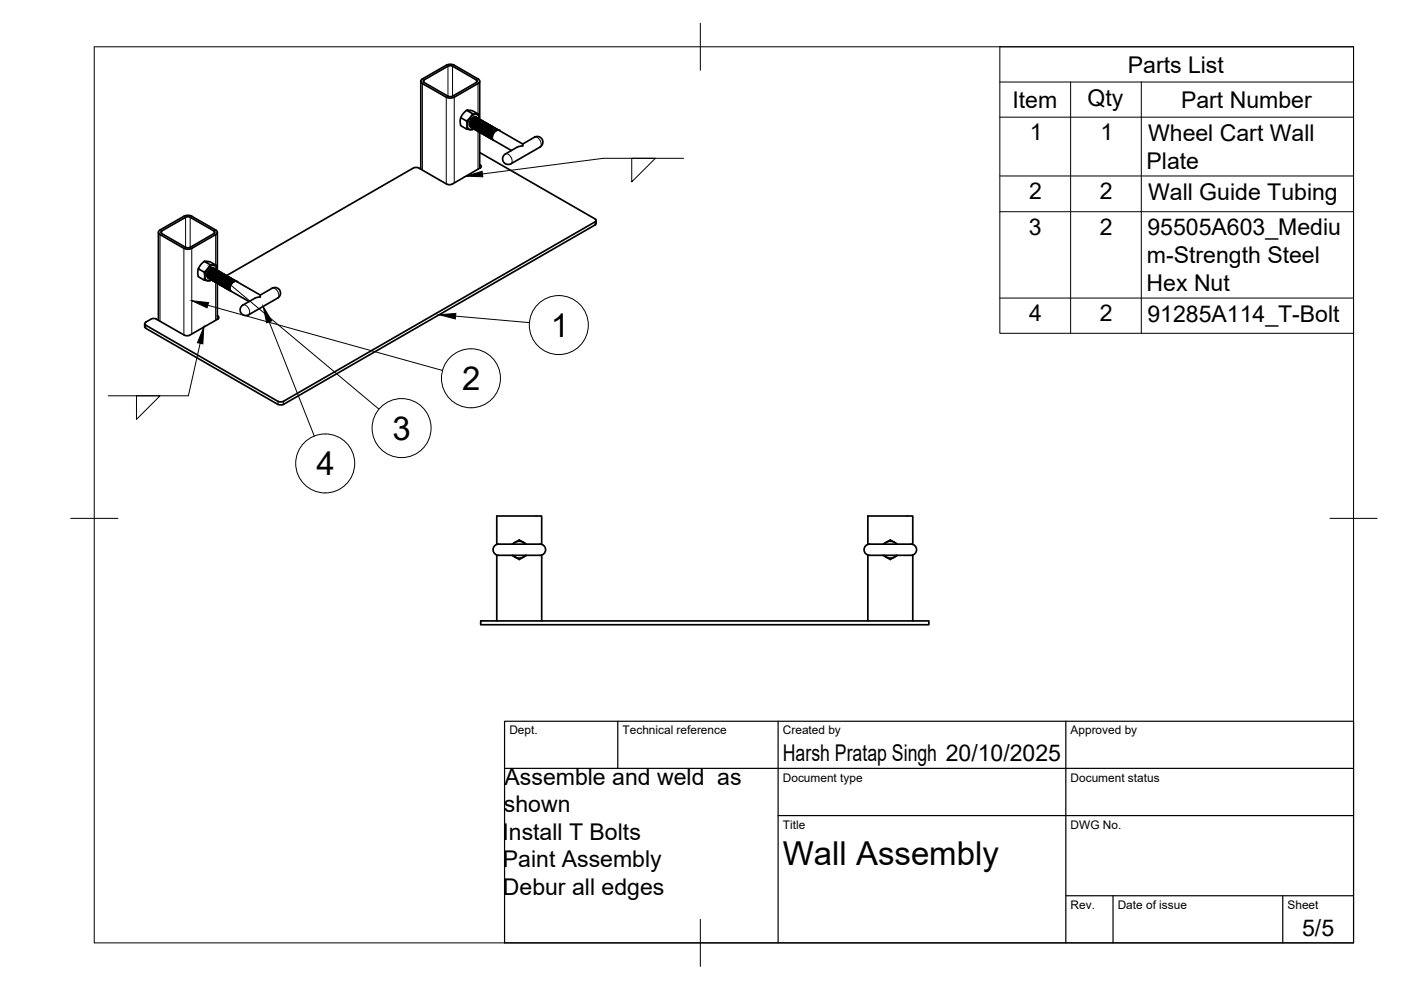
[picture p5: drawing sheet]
<svg xmlns="http://www.w3.org/2000/svg" width="297mm" height="210mm" viewBox="0 0 297 210" stroke-linecap="round" stroke-linejoin="round" font-family="sans-serif">
<!-- layer: Visible -->
<g fill="none" stroke="#000" stroke-width=".36">
<path d="M89.2 17.2v18.7M89.3 17l5.3-3.2 1.1-.2 .6 .2 5.1 2.9 .3 .5-.4 .5-5 2.9-1 .2-.7-.2-5-2.9-.3-.2zM89.9 16.9l5.1-2.9 .5-.1 .4 .1 5.1 2.9 .2 .4-5.3 3.1-.4 .1-.5-.1-5.1-2.9M89.9 16.9l-.2 .2 .2 .4M101.7 17.2v8.1l-.2-.1-.5 .1-.6 .7-.1 .9 .4 .5M97.7 24.9l-.1 .7 .1 1 1.2 .8v-1.7M98.9 23.4l-.7 .7-.5 .8 1.2 .8 .6-.6 .7-1M99.9 27h.1M100.1 26.5l-.1 .1M100.2 25.2l-.5 .7M100.4 27.3l-.3 .2-1.2-.1M100.4 25.4l-.4 .7"/>
<path d="M100.7 25.5l-.4 .7M100.8 27.5h.1M101 24.8a1.35 1.35 0 0 0-1.5 1.7l.3 .4M101 25.7l-.4 .7M101 24.9h-.6l-.6 .7-.1 .9 .2 .5M101 24.9h.1M101.1 27.7h.1M101.1 25l-.2-.2-.5 .2-.5 .6-.2 1 .2 .4 .2 .1M101.3 25.8l-.4 .8M101.3 25.1l-.3-.1-.4 .2-.5 .6-.2 .9 .4 .5M101.4 25.2l-.2-.2-.4 .1-.7 .8-.1 .8 .1 .4 .3 .2a.83 .83 0 0 1-1.1 0 .83 .83 0 0 1-.2-1 2.41 2.41 0 0 1 1.9-2.1 .87 .87 0 0 1 .6 1M101.5 24.2l-1.3-.1-1.3-.7 1.3 .1 1.3 .7 .1 1"/>
<path d="M101.6 26l-.5 .7M101.6 25.2h-.6l-.6 .8-.2 .9 .3 .5M101.6 25.2h.1M101.7 35.6l-5.8 3.4-.6 .2-.6-.2-5.9-3.4-.6-.1-.5 .1-39.7 22.9-.2-.2-.4 .2-.5 .4-.3 .7 .1 .7 .3 .3M101.7 28v7.7M101.7 34.9l.1 .1M101.7 32.3l24.5 14.1M101.8 35l.2 .3-.2 .3M101.8 35.6h.1M101.8 26.2l-.4 .7M101.9 25.4h-.6l-.6 .6-.2 1 .3 .5M101.9 28.1v.1"/>
<path d="M102 25.5l-.3-.2-.4 .2-.6 .7-.2 .8 .2 .4 .2 .2M102.1 26.3l-.4 .8M102.2 25.5h-.5l-.6 .6-.3 .9 .3 .7M102.3 25.6l-.3-.1-.4 .1-.7 .8-.1 .9 .4 .4M102.4 26.5l-.4 .7M102.4 25.7l-.6 .1-.6 .7-.1 .9 .3 .4M102.4 25.7h.1M102.5 25.8l-.2-.2-.4 .2-.6 .7-.2 .8 .2 .5 .2 .1M102.7 26.6l-.4 .8M102.7 25.9h-.6l-.6 .8-.2 .8 .4 .5M102.8 26l-.2-.2-.3 .1-.7 .6-.2 1.1 .4 .5M103 26.8l-.4 .8"/>
<path d="M103 26l-.6 .1-.5 .6-.3 .9 .3 .5M103.1 26.1l-.2-.1-.5 .1-.6 .8-.1 .8 .1 .3 .3 .2M103.2 27l-.4 .7M103.2 26.2h-.5l-.6 .7-.2 .8 .3 .6M103.2 26.2h.1M103.4 26.3l-.3-.2-.4 .2-.6 .7-.2 .8 .2 .5 .3 .1M103.5 27.1l-.4 .8M103.5 26.3l-.6 .1-.5 .7-.2 1 .3 .4M103.7 26.5l-.2-.2-.5 .1-.6 .8-.2 .8 .2 .4 .2 .1M103.8 27.3l-.4 .7M103.8 26.5h-.3l-.3 .1-.6 .8-.1 .8 .3 .5M103.9 29.3h.1"/>
<path d="M103.9 26.6l-.1-.1-.5 .1-.6 .7-.2 .9 .4 .5M104.1 27.5l-.4 .7M104.1 26.7h-.6l-.6 .7-.2 .9 .4 .5M104.1 26.7h.1M104.2 26.8l-.2-.2-.4 .1-.6 .7-.2 .9 .1 .4 .3 .2M104.4 29.2v-.6l.3-.5 .9-.5 5.2 2.9M104.4 27.6l-.5 .8M104.4 26.8l-.6 .1-.6 .7-.2 .7 .1 .5 .3 .2M104.5 26.9l-.2-.1-.4 .1-.7 .9-.1 .8 .4 .4M104.6 29.7l3.8 2.2M104.6 27.8l-.4 .7M104.7 27h-.6l-.6 .8-.2 .9 .3 .4"/>
<path d="M104.8 27.1l-.2-.1-.5 .1-.6 .7-.1 .9 .4 .5M104.9 27.1l-.5 .1-.7 .8-.1 .8 .3 .5M104.9 27.1h.1M105.1 27.3l-.3-.2-.4 .2-.6 .7-.2 .9 .4 .5M105.2 27.3l-.6 .1-.5 .6-.2 .9 .3 .6M105.2 27.3h.1M105.2 27.7a1.43 1.43 0 0 0-.6 2M105.3 27.4l-.2-.1-.4 .1-.7 .8-.1 .9 .4 .4M105.5 27.5h-.6l-.6 .8-.1 .9 .3 .4M105.6 27.6l-.5-.1-.7 .7-.2 .9 .3 .6M105.8 27.6h.1M109.6 31.2l-2.5 1.5"/>
<path d="M110.8 30.5v.4l-1.1 .3M110.8 30.5l2.5-1.4a1.2 1.2 0 0 1 1.6 .4 1.2 1.2 0 0 1-.4 1.7l-6.2 3.5a1.2 1.2 0 0 1-1.6-.4 1.2 1.2 0 0 1 .5-1.7M33.6 49.2v18.7M39.3 46.1l-5 2.9-.2 .3 5.2 3.1M39.4 46.1l.4-.2 .5 .2 5.2 3-.1 .4-5.1 2.9-.5 .1-.4-.1M40.7 45.9l5 2.9 .4 .4-.4 .5-5 3M40.7 45.9l-1-.2-.7 .2-5.1 2.9-.3 .4 .3 .5 5.1 2.9 1 .2 .7-.2M42 57v1.7l1.3 .7 .1-.7-.1-1M43.3 55.4l-.7 .6-.6 1 1.3 .7 .7-.6 .6-1M44.5 58.6h-.1M44.5 57.2l-.4 .8M44.8 59.3l-.5 .2-1-.1"/>
<path d="M44.8 57.4l-.4 .7M44.9 59.4h.1M45.1 57.5l-.4 .8M45.3 56.9a1.35 1.35 0 0 0-1.5 1.6l.4 .5M45.4 57.7l-.4 .7M45.4 56.9h-.3l-.4 .1-.5 .6-.2 .9 .3 .6M45.5 57l-.2-.1-.4 .1-.7 .8-.1 .8 .1 .3 .3 .2M45.6 57.9l-.4 .7M45.7 57.1h-.6l-.6 .7-.2 .8 .3 .6M45.8 57.2l-.5-.1-.4 .2-.3 .5-.3 1 .2 .4 .3 .1M45.8 56.3l-1.2-.2-1.3-.7 1.3 .1 1.2 .8 .1 .9M45.9 57.2a.85 .85 0 0 0-.5-1 .85 .85 0 0 0-1 .5 2.35 2.35 0 0 0-.8 2.5 .8 .8 0 0 0 1.2 .1"/>
<path d="M45.9 58l-.4 .8M45.9 57.2l-.6 .1-.5 .7-.2 .9 .3 .5M45.9 57.2h.1M46.1 49.2v8.2l-.2-.2-.5 .1-.6 .8-.2 .8 .2 .4 .2 .2M46.2 58.2l-.4 .7M46.2 57.4l-.6 .1-.6 .8-.1 .8 .3 .5M46.2 57.4h.1M46.4 57.5l-.2-.1-.5 .1-.6 .7-.2 .9 .4 .5M46.5 58.4l-.4 .7M46.5 57.6h-.5l-.6 .6-.3 1 .4 .5M46.6 57.7l-.2-.2-.5 .2-.6 .7-.1 .9 .4 .5M46.8 58.5l-.4 .8"/>
<path d="M46.8 57.7h-.3l-.4 .1-.5 .7-.2 .8 .3 .6M46.9 57.8l-.2-.1-.4 .1-.6 .7-.2 .9 .4 .5M47.1 58.7l-.5 .7M47.1 57.9l-.4-.1-.5 .3-.5 1.1v.5l.3 .3 .1 7.7M47.1 57.9h.1M47.2 58l-.3-.2-.4 .2-.6 .7-.2 .8 .2 .5 .3 .1M47.3 58.8l-.4 .8M47.4 58.1h-.6l-.7 .8-.1 .8 .3 .5M47.5 58.2l-.3-.2-.4 .2-.6 .7-.2 .9 .4 .5M47.6 59l-.4 .7M47.6 58.2h-.3l-.3 .1-.5 .6-.2 .9 .3 .6M47.8 58.3l-.3-.1-.4 .1-.7 .8-.1 .8 .1 .3 .3 .2"/>
<path d="M47.9 59.2l-.4 .7M47.9 58.4h-.6l-.5 .7-.3 .8 .1 .4 .3 .2M48.2 59.3l-.4 .8M48.2 58.5l-.6 .1-.6 .8-.2 .8 .4 .5M48.2 58.5h.1M48.3 58.6l-.2-.1-.4 .1-.6 .7-.2 1 .4 .4M48.5 59.5l-.5 .7M48.5 58.7l-.3-.1-.4 .2-.6 .8-.1 .8 .3 .4M48.6 58.8l-.2-.1-.5 .1-.6 .7-.1 .9 .4 .5M48.7 59.7l-.4 .7M48.8 58.9h-.6l-.6 .7-.2 .9 .3 .5M48.9 59l-.3-.2-.4 .2-.6 .6-.2 .9 .2 .5 .3 .1"/>
<path d="M49 59.8l-.4 .8M49 59l-.6 .1-.5 .7-.2 .9 .3 .5M49.1 59.1l-.2-.1-.4 .1-.7 .9-.1 .8 .4 .4M49.3 59.2h-.5l-.7 .8-.1 .8 .3 .5M49.4 59.3l-.1-.1-.5 .1-.6 .7-.2 .9 .4 .5M49.6 59.7l-.6 .5-.3 1M49.6 59.7l.5-.1 5.1 3M49.6 59.7a1.43 1.43 0 0 0-.6 2l3.8 2.2M49.6 59.3l-.6 .1-.5 .6-.3 1 .4 .5M49.7 59.5l-.2-.2-.5 .2-.6 .7-.1 .9 .4 .4M49.9 59.5h-.5l-.6 .6-.3 .8 .1 .5 .2 .2M50 59.6l-.5-.1-.7 .7-.2 1 .3 .5"/>
<path d="M50.2 59.6v.1M126.2 47l-66.1 38.1M126.2 46.4l.2 .3-.2 .3M126.4 46.7v.7l-.2 .3-66.1 38.1M30.7 68.6v.7l.2 .3 28 16.2M32 67.7l-1.3 .8v.3l28.2 16.3M32 67.6l.6-.1 .6 .1M46.1 67.6l-5.9 3.5-.5 .1-.6-.1-6-3.4M46.1 66.9l.3 .4-.2 .3M46.2 67.6h.1M47.7 61h.1M48.8 61.6v.1"/>
<path d="M51.2 64.9l2.8-1.7 1.2-.2v-.4l2.5-1.5a1.2 1.2 0 0 1 1.6 .5 1.2 1.2 0 0 1-.4 1.6l-6.2 3.5a1.2 1.2 0 0 1-1.5-.2 1.2 1.2 0 0 1 0-1.6zM59 85.7l.5 .2 .6-.2M59 85.1l.5 .1 .6-.1M105.3 115.4v-6h9.6v6M105.3 117.7v13.9M105.7 115.4h8.8M108.6 117.7l.7 .5a.9 .9 0 0 0 1.5 0l.8-.5M108.6 115.4l.5-.3a1.09 1.09 0 0 1 1.5-.3l1 .6M108.8 117.7a1.79 1.79 0 0 0 2.6 0M108.8 115.4a1.79 1.79 0 0 1 2.6 0M114.5 115.4a1.2 1.2 0 0 1 1.2 1.2 1.2 1.2 0 0 1-1.2 1.1h-8.8a1.2 1.2 0 0 1-1.2-1.2 1.2 1.2 0 0 1 1.2-1.1M114.9 117.7v13.9"/>
<path d="M184 115.4v-6h9.5v6M184 117.7v13.9M184.4 115.4h8.7M187.2 117.7l.8 .5a.9 .9 0 0 0 1.4 0l.9-.5M187.2 115.4l.6-.3a1.09 1.09 0 0 1 1.4-.3l1.1 .6M187.4 117.7a1.79 1.79 0 0 0 2.7 0M187.4 115.4a1.79 1.79 0 0 1 2.7 0M193.1 115.4a1.2 1.2 0 0 1 1.2 1.2 1.2 1.2 0 0 1-1.2 1.1h-8.7a1.2 1.2 0 0 1-1.2-1.2 1.2 1.2 0 0 1 1.2-1.1M193.5 117.7v13.9M101.9 131.6h95v.9h-95z"/>
</g>
<!-- layer: Visible Narrow -->
<g fill="none" stroke="#000" stroke-width=".21">
<path d="M89.6 17.7v18.4M89.9 16.9v.6M95 14v6.4M95.9 14v6.4M101 16.9v.6M101.3 17.7v6.5M94.6 20.6v18.4M96.3 20.6v18.2M101.3 27.8v8.1M101.8 35v.6M107.2 32.6a1.38 1.38 0 0 1 1.1 2.1M113.3 29.1a1.38 1.38 0 0 1 1.2 2.1"/>
<path d="M33.9 49.7v18.4M34.3 49v.5M39 52.7v18.3M39.3 46.1v6.3M40.3 46.1v6.3M40.7 52.7v18.1M45.4 49v.5M45.7 49.7v6.5M45.7 59.9v8M126.2 47v.7M30.9 69v.6M46.2 67v.7"/>
<path d="M51.5 64.7a1.38 1.38 0 0 1 1.2 2M57.7 61.1a1.38 1.38 0 0 1 1.2 2.1M58.9 85.1v.7M60.1 85.1v.7"/>
</g>
<!-- layer: Visible -->
<g fill="#000">
<circle cx="99.8" cy="26.9" r=".18"/>
<circle cx="105.8" cy="27.6" r=".18"/>
<circle cx="44.2" cy="59" r=".18"/>
<circle cx="50.2" cy="59.7" r=".18"/>
</g>
<!-- layer: BORDER -->
<path d="M20 9.9h267v190h-267zM148.5 4.9v10M15 109.9h10M282 109.9h10M148.5 194.9v10" fill="none" stroke="#000" stroke-width=".21"/>
<!-- layer: TITLEBLOCK -->
<path d="M107 152.9h180v47h-180zM131 152.9v10M165 152.9v47M226 152.9v47M107 162.9h180M165 172.9h122M226 189.9h61M236 189.9v10M272 189.9v10" fill="none" stroke="#000" stroke-width=".25"/>
<!-- layer: Parts Lists -->
<path d="M212 9.9h75v60.8h-75zM212 17.4h75M227 17.4v53.3M242 17.4v53.3M212 24.8h75M212 37.3h75M212 44.9h75M212 63.2h75" fill="none" stroke="#000" stroke-width=".21"/>
<!-- layer: Balloons -->
<g fill="none" stroke="#000" stroke-width=".21">
<circle cx="118.5" cy="68.9" r="6.3"/>
<circle cx="68.9" cy="98.3" r="6.3"/>
<circle cx="85.1" cy="90.8" r="6.3"/>
<circle cx="99.9" cy="80.2" r="6.3"/>
</g>
<!-- layer: 0 -->
<path d="M44.3 56.6l3.1 1.8-.8 .9zM40.7 63.8l3.5 .3-.3 1.2zM55.8 65l1.8 3-1.1 .4zM93.1 66.7l3.5-.2-.1 1.1z" fill="#000" stroke="#000" stroke-width=".21"/>
<path d="M47 58.8l33.3 28M44 64.7l49.8 13.8M57.1 68.2l9.5 24.2M96.6 67l15.6 1.4" fill="none" stroke="#000" stroke-width=".21"/>
<path d="M133.9 33.6h5.1l-5.1 5zM144.9 33.6h-16.9l-25.7 3.3M42.4 72.8l-2.5 11.1h-17M28.9 83.9h5l-5 5z" fill="none" stroke="#000" stroke-width=".21"/>
<path d="M98.8 37.4l3.4-1.1 .2 1.2zM43.2 69.4l-.2 3.5-1.1-.2z" fill="#000" stroke="#000" stroke-width=".21"/>
<g font-size="7">
<text x="116.8" y="71.5">1</text>
<text x="98" y="82.7">2</text>
<text x="83.2" y="93.2">3</text>
<text x="67.1" y="100.8">4</text>
<text x="166" y="183.4">Wall Assembly</text>
</g>
<g font-size="4.9">
<text x="239.1" y="15.4">Parts List</text>
<text x="214.7" y="22.8">Item</text>
<text x="230.6" y="22.4">Qty</text>
<text x="250.4" y="22.8">Part Number</text>
<text x="218.3" y="29.8">1</text>
<text x="233.3" y="29.8">1</text>
<text x="243.4" y="29.9">Wheel Cart Wall</text>
<text x="243.1" y="35.7">Plate</text>
<text x="218.2" y="42.2">2</text>
<text x="233.2" y="42.2">2</text>
<text x="243.4" y="42.4">Wall Guide Tubing</text>
<text x="218.1" y="49.8">3</text>
<text x="233.2" y="49.8">2</text>
<text x="243.3" y="49.9">95505A603_Mediu</text>
<text x="243.2" y="55.8">m-Strength Steel</text>
<text x="243.1" y="61.6">Hex Nut</text>
<text x="218.2" y="68.1">4</text>
<text x="233.2" y="68.1">2</text>
<text x="243.3" y="68.2">91285A114_T-Bolt</text>
<text x="166" y="161.4">Harsh Pratap Singh 20/10/2025</text>
<text x="107" y="166.4">Assemble and weld as</text>
<text x="106.8" y="172.2">shown</text>
<text x="106.5" y="178.1">Install T Bolts</text>
<text x="106.6" y="183.9">Paint Assembly</text>
<text x="106.6" y="189.8">Debur all edges</text>
<text x="276.1" y="198.6">5/5</text>
</g>
<g font-size="2.5">
<text x="108" y="155.7">Dept.</text>
<text x="132" y="155.7">Technical reference</text>
<text x="166" y="155.7">Created by</text>
<text x="227" y="155.7">Approved by</text>
<text x="166" y="165.7">Document type</text>
<text x="227" y="165.7">Document status</text>
<text x="166" y="175.7">Title</text>
<text x="227" y="175.7">DWG No.</text>
<text x="227" y="192.7">Rev.</text>
<text x="237" y="192.7">Date of issue</text>
<text x="273" y="192.7">Sheet</text>
</g>
</svg>
